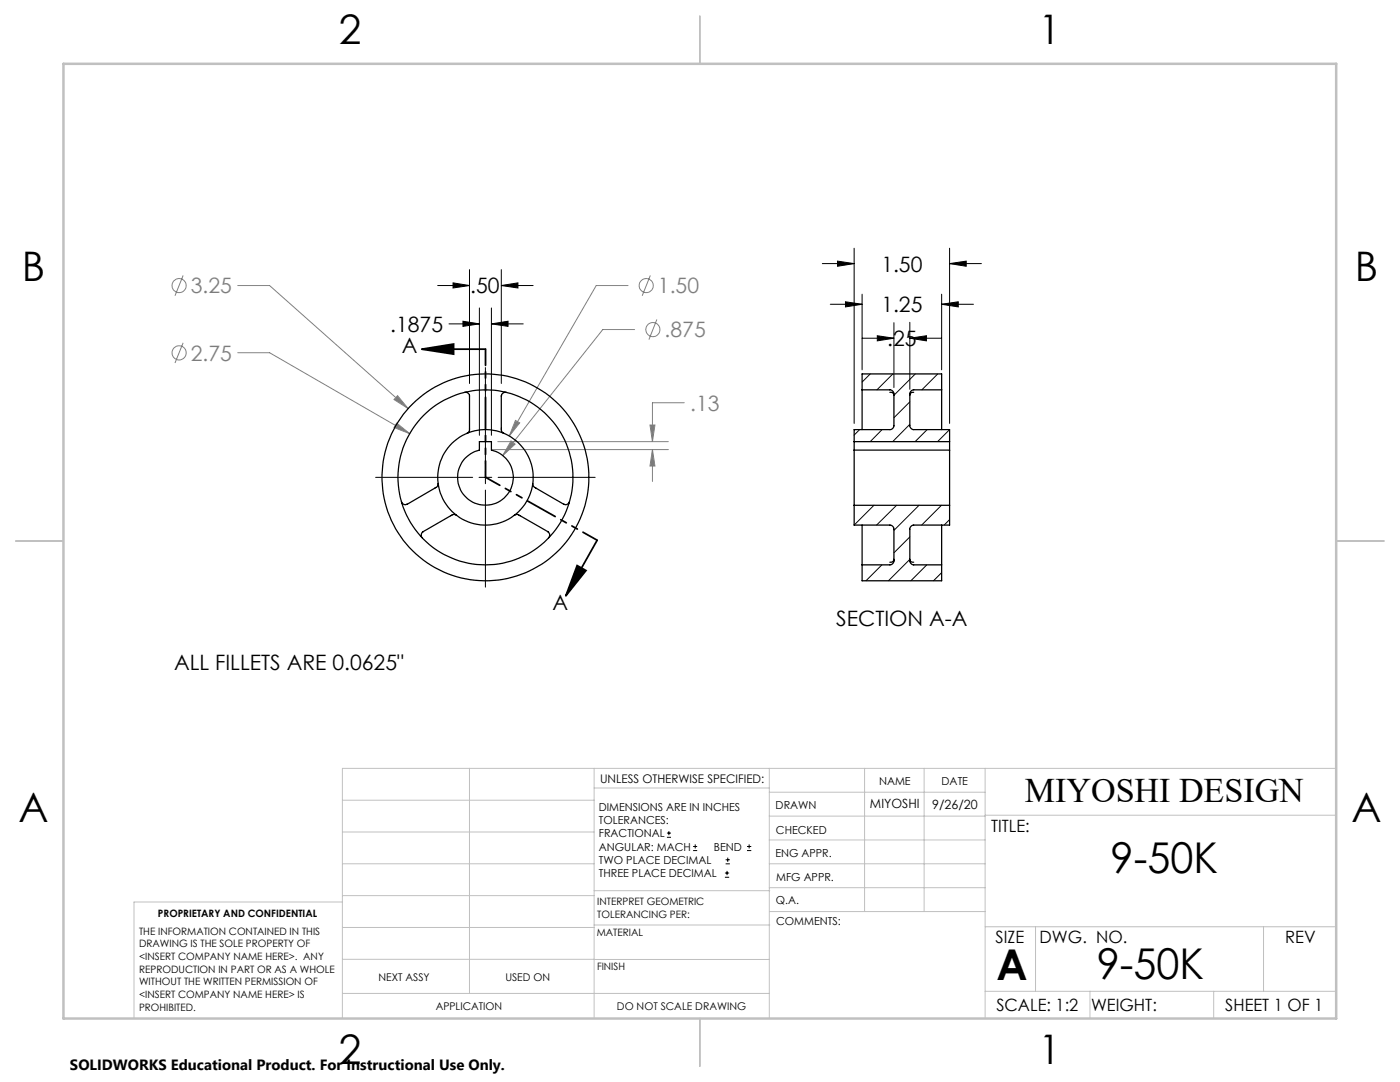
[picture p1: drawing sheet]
<svg xmlns="http://www.w3.org/2000/svg" width="279mm" height="216mm" viewBox="0 0 279 216" stroke-linecap="round" stroke-linejoin="round" font-family="sans-serif">
<g fill="none" stroke="#808080" stroke-width=".2">
<path d="M36.5 55l-1.6 4M47.4 57h6.4l27.7 24.5M125.3 57h-6.3l-17.4 30M129.8 55l-1.6 4M36.5 68.4l-1.6 4M47.4 70.4h6.4l28 16.1M79.3 79l2.2 2.5-2.9-1.8zM126.6 65.8h-6.3l-20 25.1M131.1 63.7l-1.6 4.1M79.2 84.4l2.6 2.1-3.2-1.2zM98.1 89.7h35.3M99.3 88.1h34.1"/>
<path d="M102 88l.8 .6-2.5 2.3zM102.9 83.9l.8 .5-2.1 2.6zM129.7 84.8h1l-.5 3.3zM130.2 89.7l.5 3.3h-1zM130.2 89.7v6.4M136.6 80.4h-6.4v7.7"/>
<circle cx="35.7" cy="57" r="1.4"/>
<circle cx="129" cy="57" r="1.41"/>
<circle cx="35.7" cy="70.4" r="1.41"/>
<circle cx="130.3" cy="65.8" r="1.4"/>
</g>
<g fill="none" stroke="#000" stroke-width=".2">
<path d="M87.3 57h6.4M90.4 56.4l3.3 .6-3.3 .5zM93.7 53.8v22.7M100 57l3.4-.6v1.1zM100 53.8v22.7M100 57h6.4M164.1 52.6h6.4M167.1 52.1l3.4 .5-3.4 .5zM170.5 49.5v35M172 58.7v15.1M187.9 58.7v15.1M189.5 52.6l3.3-.5v1z"/>
<path d="M189.5 49.5v35M189.5 52.6h6.4M89.6 64.6h6.1M92.4 64.1l3.3 .5-3.3 .5zM95.7 61.5v25.4M96.9 73.3v19.4M98.1 64.6l3.3-.5v1zM98.1 61.5v25.4M98.1 64.6h6.3M165.7 60.7h6.3M168.7 60.2l3.3 .5-3.3 .5zM172 67.5h6.4"/>
<path d="M175.1 67l3.3 .5-3.3 .5zM178.4 64.4v12.9M181.6 67.5l3.3-.5v1zM181.6 64.3v13.4M181.6 67.5h6.3M187.9 60.7l3.3-.5v1zM187.9 60.7h6.4M75 95.2h19.3M95.6 95.2h2.5M96.9 94v2.5M96.9 97.8v19.4M99.4 95.2h19.4"/>
<path d="M133.1 167.1h.8M133.1 166.2h.8M133.5 165.8v.9M138.3 169.7h.8M138.3 168.9h.8M138.7 168.5v.8M144.7 175h.8M144.7 174.2h.8M144.8 172.4h.9M144.8 171.6h.9M145.1 173.8v.8M145.2 171.1v.9"/>
<path d="M149.1 169.7h.8M149.1 168.9h.8M149.5 168.5v.8"/>
</g>
<path d="M84.2 69.7l6.3-1v2zM84.2 69.7h12.7M115.2 112.9l1.7 .9-4 5.1zM119.2 107.8l-6.3 11.1" fill="none" stroke="#000" stroke-width=".35"/>
<path d="M96.9 95.2v-25.6M96.9 95.2l22.3 12.6" fill="none" stroke="#000" stroke-width=".35" stroke-dasharray="6.3 1.3 1.3 1.3 1.3 1.3" stroke-dashoffset="3.1"/>
<g fill="none" stroke="#c0c0c0" stroke-width=".2">
<path d="M68.3 159.7h50.3M93.7 153.3v44.9M118.6 153.3v49.9M118.6 157.2h34.9M153.5 153.3v49.9M153.5 158.1h43.1M172.5 153.3v28.6M184.4 153.3v28.6M196.6 153.3v49.9M266.7 153.3h-198.4v49.9M68.3 178.7h50.3M68.3 172.4h50.3"/>
<path d="M68.3 166h50.3M68.3 180h-41.6v23.2M118.6 177.7h35M153.5 167.6h43.1M153.5 162.8h43.1M153.5 172.4h43.1M153.5 177.1h43.1M196.6 162.7h70.1M68.3 198.2h85.2M68.3 191.4l85.2 .1M68.3 185.1h50.3M118.6 184.6h35"/>
<path d="M153.6 181.9h43M196.6 197.8h70.1M196.6 184.9h70.1M206.7 184.9v12.9M217.5 197.8v5.4M242.2 197.8v5.4M252.2 184.9v12.9"/>
</g>
<path d="M139.7 3.2v9.5M3.1 107.9h9.6M266.7 107.9h9.5M139.7 203.2v9.6" fill="none" stroke="#c0c0c0" stroke-width=".25"/>
<path d="M12.7 12.7h254v190.5h-254z" fill="none" stroke="#c0c0c0" stroke-width=".5"/>
<g fill="#000">
<path d="M84.2 69.7l6.3-1v2zM115.2 112.9l1.7 .9-4 5.1z"/>
<path d="M92.4 64.1l3.3 .5-3.3 .5zM98.1 64.6l3.3-.5v1zM90.4 56.4l3.3 .6-3.3 .5zM100 57l3.4-.6v1.1zM189.5 52.6l3.3-.5v1zM167.1 52.1l3.4 .5-3.4 .5zM187.9 60.7l3.3-.5v1zM168.7 60.2l3.3 .5-3.3 .5zM181.6 67.5l3.3-.5v1zM175.1 67l3.3 .5-3.3 .5z"/>
</g>
<path d="M130.2 89.7l.5 3.3h-1zM129.7 84.8h1l-.5 3.3zM79.3 79l-.7 .7 2.9 1.8zM79.2 84.4l-.6 .9 3.2 1.2zM102.9 83.9l-1.3 3.1 2.1-2.6zM102 88l-1.7 2.9 2.5-2.3z" fill="#808080"/>
<g fill="none" stroke="#000" stroke-width=".25">
<path d="M92.7 78.3a.79 .79 0 0 1 1 .8v6.8l-.2 .4-.3 .2M101 78.3a.85 .85 0 0 0-1 .8v6.8l.5 .6M172 77.8h5.6a.85 .85 0 0 1 .8 .8v6.3a.85 .85 0 0 1-.8 .8h-7.1v4.1M172 77.8v7.9M172 77.8v-3.2h15.9v3.2M177.6 78.3a.63 .63 0 0 1 .8 .6M182.4 78.3a.59 .59 0 0 0-.8 .6M187.9 77.8h-5.5a.85 .85 0 0 0-.8 .8v6.3a.85 .85 0 0 0 .8 .8h7.1v4.1M187.9 77.8v7.9M87.4 96.5v.2a.81 .81 0 0 1-.6 .7l-5.6 3.2a.83 .83 0 0 1-1.1-.5M95.7 88.1h2.4v1.7a5.6 5.6 0 0 1 3.4 8.6 5.6 5.6 0 0 1-9.2 0 5.6 5.6 0 0 1 3.4-8.6zM106.3 96.5v.1a.87 .87 0 0 0 .7 .8l5.5 3.2a.72 .72 0 0 0 1.1-.5"/>
<path d="M170.5 89.8v11M170.5 88.1h19M170.5 89.8h19M189.5 89.8v11M91.1 102.8l-.2-.1a.84 .84 0 0 0-.9 .2l-5.6 3.2a.74 .74 0 0 0-.1 1.2M102.7 102.8l.3-.1h.4l6 3.4a.74 .74 0 0 1 .1 1.2M170.5 100.8v4h7.1a.85 .85 0 0 1 .8 .8v6.3a.85 .85 0 0 1-.8 .8h-5.6M170.5 100.8h19M172 104.8v7.9M172 112.7v3.2h15.9v-3.2M178.4 111.6a.64 .64 0 0 1-.8 .6M181.6 111.6a.59 .59 0 0 0 .8 .6"/>
<path d="M187.9 104.8v7.9M189.5 100.8v4h-7.1a.85 .85 0 0 0-.8 .8v6.3a.85 .85 0 0 0 .8 .8h5.5"/>
<circle cx="96.9" cy="95.2" r="9.5"/>
<circle cx="96.9" cy="95.2" r="17.5"/>
<circle cx="96.9" cy="95.2" r="20.6"/>
</g>
<g fill="none" stroke="#000" stroke-width=".2">
<path d="M173.7 74.6l-1.7 1.6M178.2 74.6l-3.2 3.2M182.7 74.6l-4.3 4.3M187.1 74.6l-3.1 3.2M171.6 85.7l-1.1 1.1M176 85.7l-2.3 2.4M181.6 80.2l-3.2 3.2M181.6 84.7l-3.4 3.4M185 85.7l-2.4 2.4M189.5 85.7l-2.4 2.4M174.4 100.8l-3.9 4M176 112.7l-3.2 3.2"/>
<path d="M178.9 100.8l-4 4M181.6 107.1l-3.2 3.2M181.6 111.6l-4.3 4.3M183.4 100.8l-5 5M185 112.7l-3.2 3.2M187.9 100.8l-4 4M187.9 114.3l-1.6 1.6M189.5 103.7l-1.1 1.1"/>
</g>
<g font-size="8.5">
<text x="221.7" y="174.2">9-50K</text>
<text x="198.9" y="195.5">A</text>
<text x="218.9" y="195.4">9-50K</text>
</g>
<g font-size="8.1">
<text x="67.6" y="8.9">2</text>
<text x="207.3" y="8.9">1</text>
<text x="4.4" y="56.1">B</text>
<text x="270.4" y="56.1">B</text>
<text x="3.7" y="164.1">A</text>
<text x="269.7" y="164.1">A</text>
<text x="67.6" y="212.4">2</text>
<text x="207.3" y="212.4">1</text>
</g>
<text font-size="6.9" x="204.5" y="160.1">MIYOSHI DESIGN</text>
<g font-size="4.2" fill="#808080">
<text x="38.1" y="58.5">3.25</text>
<text x="131.3" y="58.5">1.50</text>
<text x="38.1" y="71.9">2.75</text>
<text x="132.6" y="67.3">.875</text>
<text x="137.7" y="81.9">.13</text>
</g>
<g font-size="4.2">
<text x="93.8" y="58.5">.50</text>
<text x="175.9" y="54.2">1.50</text>
<text x="175.9" y="62.3">1.25</text>
<text x="77.9" y="66.2">.1875</text>
<text x="80.2" y="70.3">A</text>
<text x="177.1" y="69.1">.25</text>
<text x="110.3" y="121.8">A</text>
<text x="166.9" y="124.8">SECTION A-A</text>
<text x="34.7" y="133.7">ALL FILLETS ARE 0.0625&quot;</text>
</g>
<g font-size="3.4">
<text x="197.8" y="166">TITLE:</text>
<text x="198.7" y="188.1">SIZE</text>
<text x="207.5" y="188.1">DWG. NO.</text>
<text x="256.5" y="188.2">REV</text>
<text x="198.8" y="201.7">SCALE: 1:2</text>
<text x="217.7" y="201.8">WEIGHT:</text>
<text x="244.5" y="201.7">SHEET 1 OF 1</text>
</g>
<text font-size="3" x="14" y="213.5">SOLIDWORKS Educational Product. For Instructional Use Only.</text>
<g font-size="2.5">
<text x="173.6" y="161.3">MIYOSHI</text>
<text x="186" y="161.4">9/26/20</text>
</g>
<text font-size="2.4" x="119.8" y="156.2">UNLESS OTHERWISE SPECIFIED:</text>
<g font-size="2.2">
<text x="119.5" y="161.8">DIMENSIONS ARE IN INCHES</text>
<text x="154.8" y="161.4">DRAWN</text>
<text x="175.4" y="156.6">NAME</text>
<text x="187.9" y="156.7">DATE</text>
<text x="119.5" y="164.4">TOLERANCES:</text>
<text x="119.5" y="167.1">FRACTIONAL</text>
<text x="154.9" y="166.3">CHECKED</text>
<text x="119.5" y="169.7">ANGULAR: MACH</text>
<text x="119.5" y="172.4">TWO PLACE DECIMAL</text>
<text x="142.5" y="169.7">BEND</text>
<text x="154.8" y="171">ENG APPR.</text>
<text x="119.5" y="175">THREE PLACE DECIMAL</text>
<text x="154.9" y="175.7">MFG APPR.</text>
<text x="154.9" y="180.4">Q.A.</text>
<text x="154.9" y="184.6">COMMENTS:</text>
</g>
<g font-size="2.1">
<text x="75.5" y="195.7">NEXT ASSY</text>
<text x="100.9" y="195.7">USED ON</text>
<text x="86.9" y="201.5">APPLICATION</text>
<text x="123.1" y="201.6">DO NOT SCALE DRAWING</text>
</g>
<g font-size="2">
<text x="31.5" y="182.9">PROPRIETARY AND CONFIDENTIAL</text>
<text x="119.2" y="180.6">INTERPRET GEOMETRIC</text>
<text x="119.2" y="183.1">TOLERANCING PER:</text>
<text x="27.8" y="186.5">THE INFORMATION CONTAINED IN THIS</text>
<text x="27.8" y="189">DRAWING IS THE SOLE PROPERTY OF</text>
<text x="27.8" y="191.6">&lt;INSERT COMPANY NAME HERE&gt;. ANY</text>
<text x="119.1" y="186.7">MATERIAL</text>
<text x="27.8" y="194.1">REPRODUCTION IN PART OR AS A WHOLE</text>
<text x="27.8" y="196.6">WITHOUT THE WRITTEN PERMISSION OF</text>
<text x="119.1" y="193.5">FINISH</text>
<text x="27.8" y="199.1">&lt;INSERT COMPANY NAME HERE&gt; IS</text>
<text x="27.8" y="201.7">PROHIBITED.</text>
</g>
</svg>
